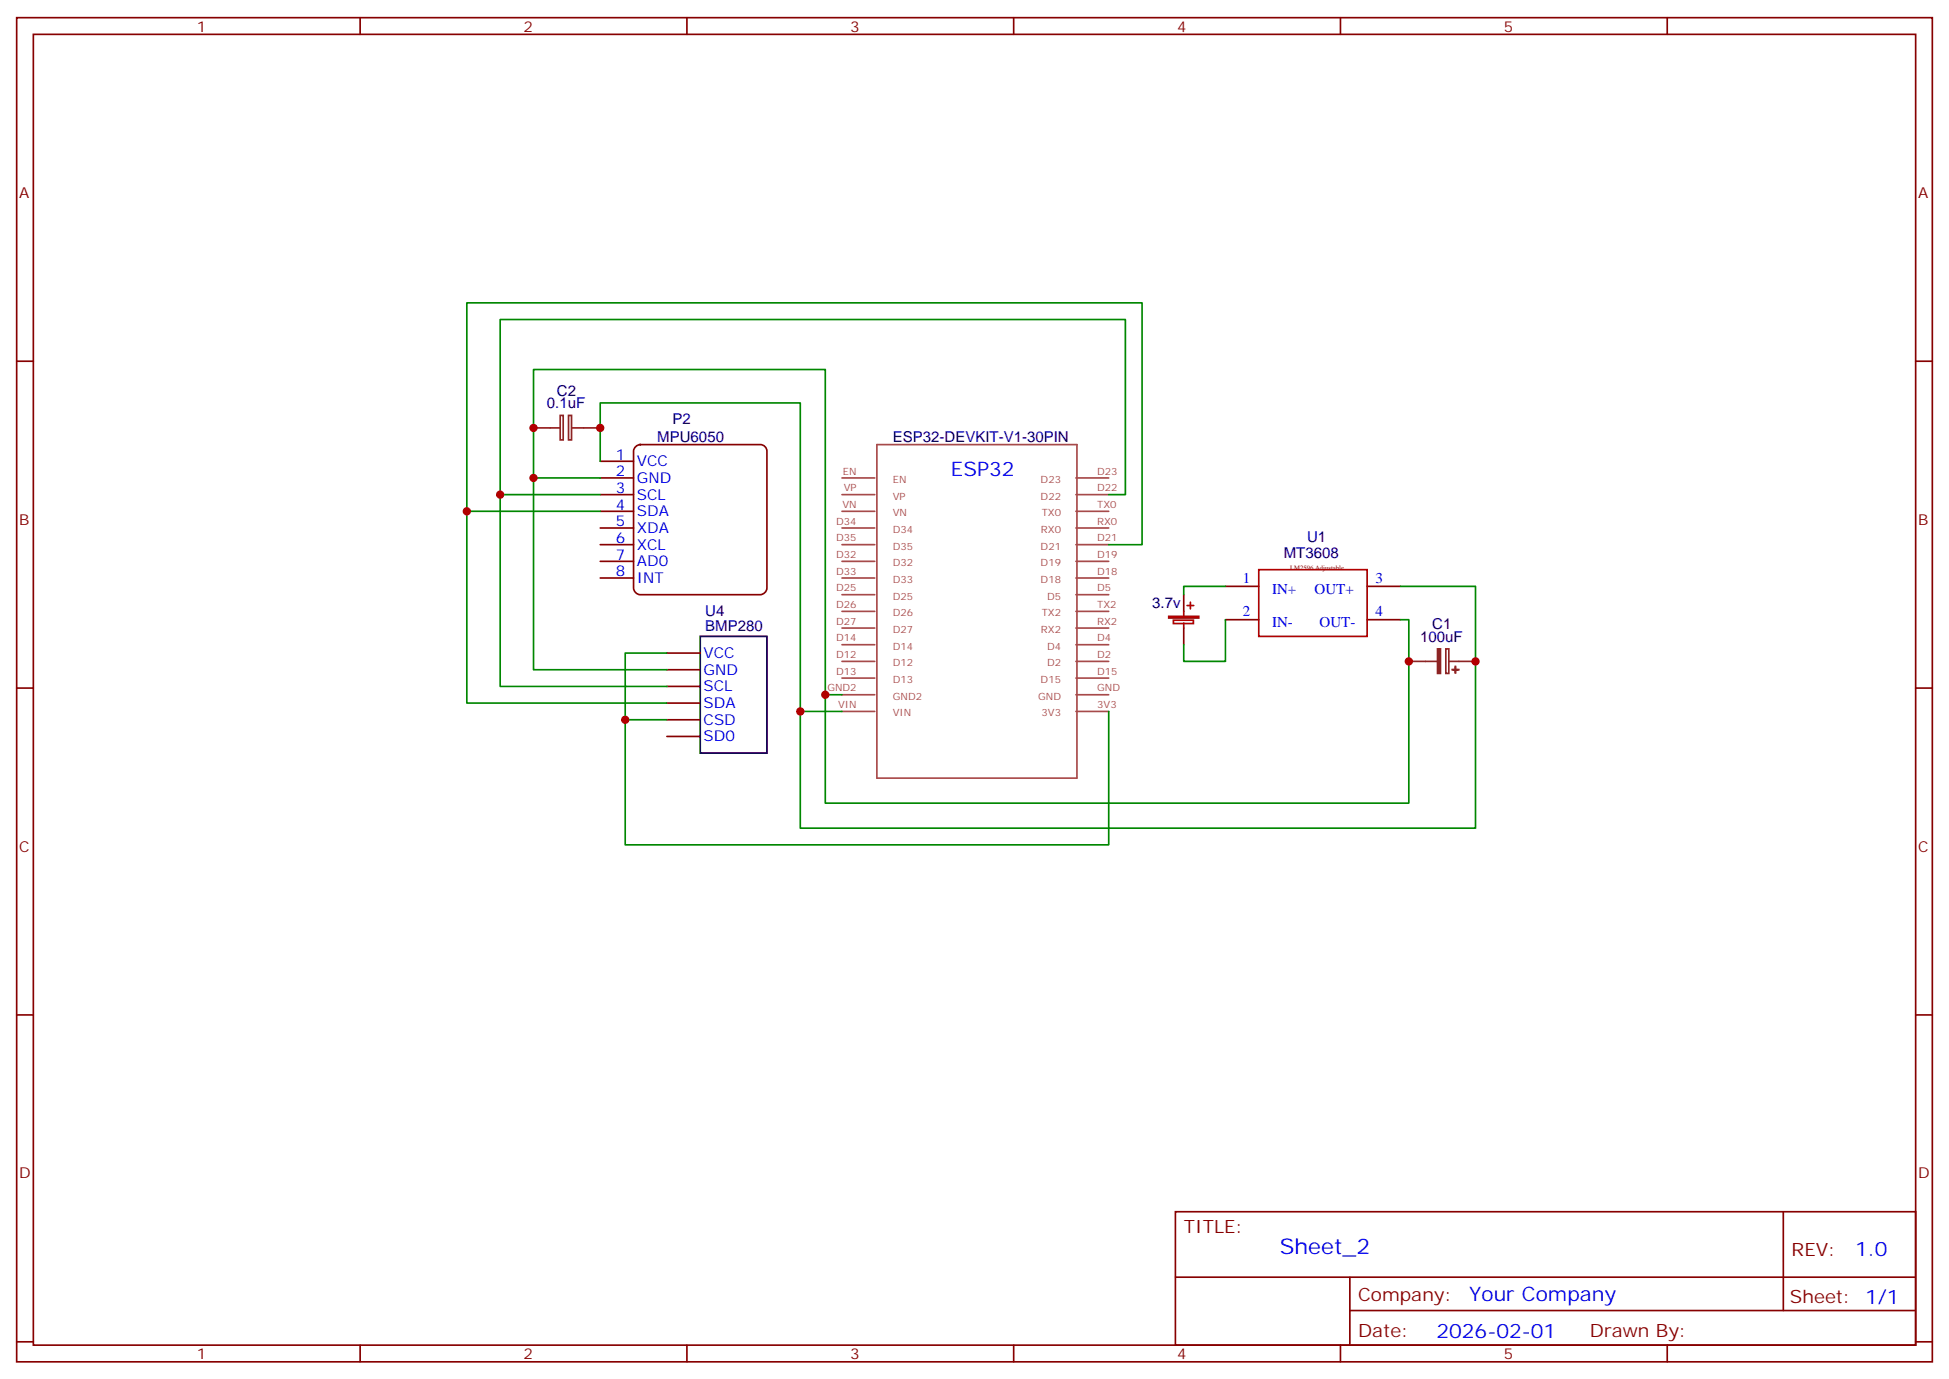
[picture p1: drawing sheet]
<svg xmlns="http://www.w3.org/2000/svg" width="412mm" height="292mm" viewBox="0 0 412 292" stroke-linecap="round" stroke-linejoin="round" font-family="sans-serif">
<g fill="none" stroke="#870000" stroke-width=".35">
<path d="M3.5 3.7h405.4v284.4h-405.4zM7.1 7.3h398.2v277.3h-398.2zM76.2 3.7v3.6M145.3 3.7v3.6M214.5 3.7v3.6M283.6 3.7v3.6M352.8 3.7v3.6M3.5 76.4h3.6M405.3 76.4h3.6M259.3 124h7M259.3 131.1h7M289.3 124h7"/>
<path d="M289.3 131.1h7M3.5 145.6h3.6M405.3 145.6h3.6M3.5 214.7h3.6M405.3 214.7h3.6M248.7 256.3h156.6v28.3h-156.6zM377.3 256.4v20.8M248.7 270.2h156.5M285.6 277.2h119.6M285.6 270.2v14.1M3.5 283.8h3.6M76.2 284.6v3.5"/>
<path d="M145.3 284.6v3.5M214.5 284.6v3.5M283.6 284.6v3.5M352.8 284.6v3.5M405.3 283.8h3.6"/>
</g>
<path d="M266.3 120.5h23v14.1h-23z" fill="none" stroke="#a10000" stroke-width=".35"/>
<g fill="none" stroke="#a64a4a" stroke-width=".35">
<path d="M185.5 94.1h42.4v70.5h-42.4zM178.2 118.7h6.9M178.2 115.2h6.9M178.2 111.7h6.9M178.2 108.2h6.9M178.2 104.6h6.9M178.2 101.1h6.9M227.7 118.7h6.9M227.7 115.2h6.9M227.7 111.7h6.9M227.7 108.2h6.9M227.7 104.6h6.9"/>
<path d="M227.7 101.1h6.9M178.2 139.9h6.9M178.2 136.4h6.9M178.2 132.9h6.9M178.2 129.3h6.9M178.2 125.8h6.9M178.2 122.3h6.9M227.7 139.9h6.9M227.7 136.4h6.9M227.7 132.9h6.9M227.7 129.3h6.9M227.7 125.8h6.9"/>
<path d="M227.7 122.3h6.9M178.2 150.5h6.9M178.2 147h6.9M178.2 143.4h6.9M227.7 150.5h6.9M227.7 147h6.9M227.7 143.4h6.9"/>
</g>
<path d="M134.4 94.6l.3-.3 .8-.2h25.4a1.41 1.41 0 0 1 1.4 1.4v28.9a1.51 1.51 0 0 1-1.4 1.4h-25.4a1.51 1.51 0 0 1-1.4-1.4v-28.9z" fill="#fff" stroke="#800000" stroke-width=".35"/>
<g fill="none" stroke="#870000" stroke-width=".35">
<path d="M127 97.6h7.1M127 101.1h7.1M127 104.6h7.1M127 108.2h7.1M127 111.7h7.1M127 115.2h7.1M127 118.7h7.1M127 122.3h7.1M141.1 138.1h7.1M250.5 125.8v3.5M250.5 132.9v3.5M141.1 141.7h7.1"/>
<path d="M141.1 155.8h7.1M141.1 152.3h7.1M141.1 148.7h7.1M141.1 145.2h7.1"/>
</g>
<path d="M148.2 134.6h14.1v24.7h-14.1z" fill="none" stroke="#000" stroke-width=".35"/>
<path d="M247.3 130.4h6.3v.3h-6.3zM248.3 131.2h4.2v.7h-4.2zM250.5 129.3v1.1M250.5 131.8v1.1M251.2 128.1h1.4M251.9 127.4v1.4" fill="none" stroke="#a10000" stroke-width=".35"/>
<g fill="none" stroke="#008700" stroke-width=".35">
<path d="M127 97.6v-12.4h42.3v65.3M98.8 108.2v40.5h42.3M105.8 104.6v40.6h35.3M112.9 101.1v40.6h28.2M127 101.1h-14.1v-22.9h61.7v68.8M127 104.6h-21.2v-37h132.3v37h-3.5M127 108.2h-28.2v-44.1h142.9v51.1h-7.1M141.1 138.1h-8.8v40.6h102.3v-28.2M259.3 131.1v8.8h-8.8v-3.5M259.3 124h-8.8v1.8M296.3 124h15.9v51.2h-142.9v-24.7h8.9M296.3 131.1h1.8v38.8h-123.5v-22.9h3.6"/>
<path d="M132.3 152.3h8.8"/>
</g>
<path d="M112.9 90.5h5.6M118.5 87.9h.7v5.2h-.7zM120.3 87.9h.6v5.2h-.6zM121 90.5h6M298.1 139.9h6M305.9 137.3h.7v5.2h-.7zM306.6 139.9h5.6" fill="none" stroke="#8c2424" stroke-width=".35"/>
<g fill="#8c2424" stroke="#8c2424" stroke-width=".35">
<path d="M304.2 137.3h.6v5.2h-.6z"/>
<path d="M307.9 141l.1 1.4z"/>
<path d="M307.3 141.6l1.4 .1z"/>
</g>
<g fill="#c00">
<circle cx="169.3" cy="150.5" r=".88"/>
<circle cx="174.6" cy="147" r=".88"/>
<circle cx="112.9" cy="101.1" r=".88"/>
<circle cx="98.8" cy="108.2" r=".88"/>
<circle cx="105.8" cy="104.6" r=".88"/>
<circle cx="298.1" cy="139.9" r=".88"/>
<circle cx="312.2" cy="139.9" r=".88"/>
<circle cx="112.9" cy="90.5" r=".88"/>
<circle cx="127" cy="90.5" r=".88"/>
<circle cx="132.3" cy="152.3" r=".88"/>
</g>
<text font-size="4.6" fill="#00f" x="270.8" y="265.4">Sheet_2</text>
<g font-size="4.2" fill="#00f">
<text x="201.2" y="100.7">ESP32</text>
<text x="392.5" y="265.6">1.0</text>
<text x="310.9" y="275.2">Your Company</text>
<text x="304" y="283">2026-02-01</text>
</g>
<g font-size="3.9" fill="#800">
<text x="250.5" y="260.9">TITLE:</text>
<text x="379.1" y="265.6">REV:</text>
<text x="287.4" y="275.1">Company:</text>
<text x="378.7" y="275.7">Sheet: 1/1</text>
<text x="287.4" y="282.8">Date:</text>
<text x="336.4" y="282.9">Drawn By:</text>
</g>
<g font-size="3.2" fill="#800">
<text x="41.6" y="6.7">1</text>
<text x="110.8" y="6.7">2</text>
<text x="179.9" y="6.7">3</text>
<text x="249.1" y="6.7">4</text>
<text x="318.2" y="6.7">5</text>
<text x="4.1" y="41.8">A</text>
<text x="405.9" y="41.8">A</text>
<text x="4.1" y="111">B</text>
<text x="405.9" y="111">B</text>
<text x="4.1" y="180.1">C</text>
<text x="405.9" y="180.1">C</text>
<text x="4.1" y="249.3">D</text>
<text x="405.9" y="249.3">D</text>
<text x="41.6" y="287.5">1</text>
<text x="110.8" y="287.5">2</text>
<text x="179.9" y="287.5">3</text>
<text x="249.1" y="287.5">4</text>
<text x="318.2" y="287.5">5</text>
</g>
<g font-size="3.2" fill="#000080">
<text x="117.8" y="83.7">C2</text>
<text x="115.7" y="86.4">0.1uF</text>
<text x="142.3" y="89.7">P2</text>
<text x="139.1" y="93.5">MPU6050</text>
<text x="188.9" y="93.5">ESP32-DEVKIT-V1-30PIN</text>
<text x="271.6" y="118.1">MT3608</text>
<text x="276.6" y="114.6">U1</text>
<text x="149.2" y="130.4">U4</text>
<text x="243.8" y="128.7">3.7v</text>
<text x="149.2" y="133.6">BMP280</text>
<text x="300.5" y="135.8">100uF</text>
<text x="303" y="133">C1</text>
</g>
<g font-size="3.2" fill="#00f">
<text x="130.3" y="97.2">1</text>
<text x="130.3" y="100.8">2</text>
<text x="134.8" y="98.6">VCC</text>
<text x="130.3" y="107.8">4</text>
<text x="130.3" y="104.3">3</text>
<text x="134.8" y="102.2">GND</text>
<text x="134.8" y="105.7">SCL</text>
<text x="130.3" y="111.3">5</text>
<text x="134.8" y="109.2">SDA</text>
<text x="134.8" y="112.7">XDA</text>
<text x="130.3" y="114.9">6</text>
<text x="130.3" y="118.4">7</text>
<text x="134.8" y="116.3">XCL</text>
<text x="134.8" y="119.8">AD0</text>
<text x="130.3" y="121.9">8</text>
<text x="134.8" y="123.3">INT</text>
<text x="263" y="123.3">1</text>
<text x="269.2" y="125.6">IN+</text>
<text x="278.2" y="125.6">OUT+</text>
<text x="291" y="123.3">3</text>
<text x="263" y="130.4">2</text>
<text x="291" y="130.4">4</text>
<text x="269.2" y="132.7">IN-</text>
<text x="279.2" y="132.7">OUT-</text>
<text x="148.9" y="142.7">GND</text>
<text x="148.9" y="139.2">VCC</text>
<text x="148.9" y="149.8">SDA</text>
<text x="148.9" y="146.3">SCL</text>
<text x="148.9" y="153.3">CSD</text>
<text x="148.9" y="156.8">SD0</text>
</g>
<g font-size="2.1" fill="#a54b4b">
<text x="178.3" y="100.4">EN</text>
<text x="232.2" y="100.4">D23</text>
<text x="178.2" y="107.5">VN</text>
<text x="178.5" y="103.9">VP</text>
<text x="188.9" y="105.7">VP</text>
<text x="188.9" y="102.1">EN</text>
<text x="220.2" y="105.7">D22</text>
<text x="220.2" y="102.1">D23</text>
<text x="232.2" y="107.5">TX0</text>
<text x="232.2" y="103.9">D22</text>
<text x="176.9" y="111">D34</text>
<text x="188.9" y="112.7">D34</text>
<text x="188.9" y="109.2">VN</text>
<text x="220.2" y="112.7">RX0</text>
<text x="220.4" y="109.2">TX0</text>
<text x="232.2" y="111">RX0</text>
<text x="176.9" y="118.1">D32</text>
<text x="176.9" y="114.5">D35</text>
<text x="188.9" y="119.8">D32</text>
<text x="188.9" y="116.3">D35</text>
<text x="220.2" y="119.8">D19</text>
<text x="220.2" y="116.3">D21</text>
<text x="232.2" y="118.1">D19</text>
<text x="232.2" y="114.5">D21</text>
<text x="176.9" y="125.1">D25</text>
<text x="176.9" y="121.6">D33</text>
<text x="188.9" y="123.3">D33</text>
<text x="220.2" y="123.3">D18</text>
<text x="232.2" y="125.1">D5</text>
<text x="232.2" y="121.6">D18</text>
<text x="176.9" y="128.6">D26</text>
<text x="188.9" y="130.4">D26</text>
<text x="188.9" y="126.8">D25</text>
<text x="220.4" y="130.4">TX2</text>
<text x="221.5" y="126.8">D5</text>
<text x="232.2" y="128.6">TX2</text>
<text x="176.9" y="135.7">D14</text>
<text x="176.9" y="132.2">D27</text>
<text x="188.9" y="137.4">D14</text>
<text x="188.9" y="133.9">D27</text>
<text x="220.2" y="133.9">RX2</text>
<text x="221.5" y="137.4">D4</text>
<text x="232.2" y="135.7">D4</text>
<text x="232.2" y="132.2">RX2</text>
<text x="176.9" y="142.7">D13</text>
<text x="176.9" y="139.2">D12</text>
<text x="188.9" y="141">D12</text>
<text x="221.5" y="141">D2</text>
<text x="232.2" y="142.7">D15</text>
<text x="232.2" y="139.2">D2</text>
<text x="175.1" y="146.3">GND2</text>
<text x="177.3" y="149.8">VIN</text>
<text x="188.9" y="148">GND2</text>
<text x="188.9" y="144.5">D13</text>
<text x="219.7" y="148">GND</text>
<text x="220.2" y="144.5">D15</text>
<text x="232.2" y="149.8">3V3</text>
<text x="232.2" y="146.3">GND</text>
<text x="188.9" y="151.5">VIN</text>
<text x="220.4" y="151.5">3V3</text>
</g>
<text font-size="1.4" fill="#840000" x="273" y="120.5">LM2596 Adjustable</text>
</svg>
